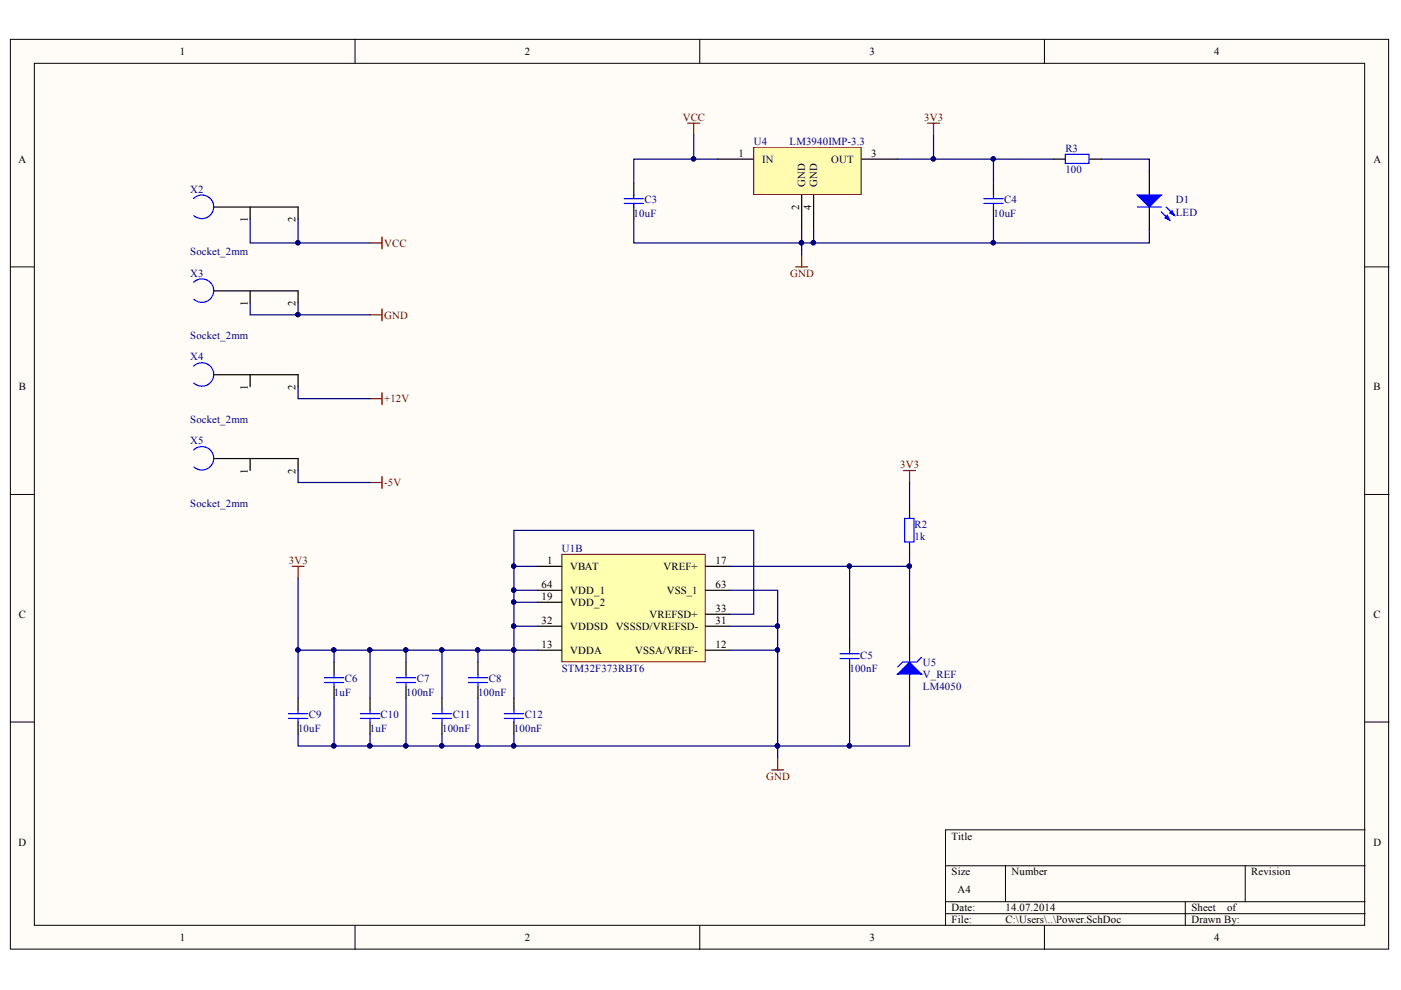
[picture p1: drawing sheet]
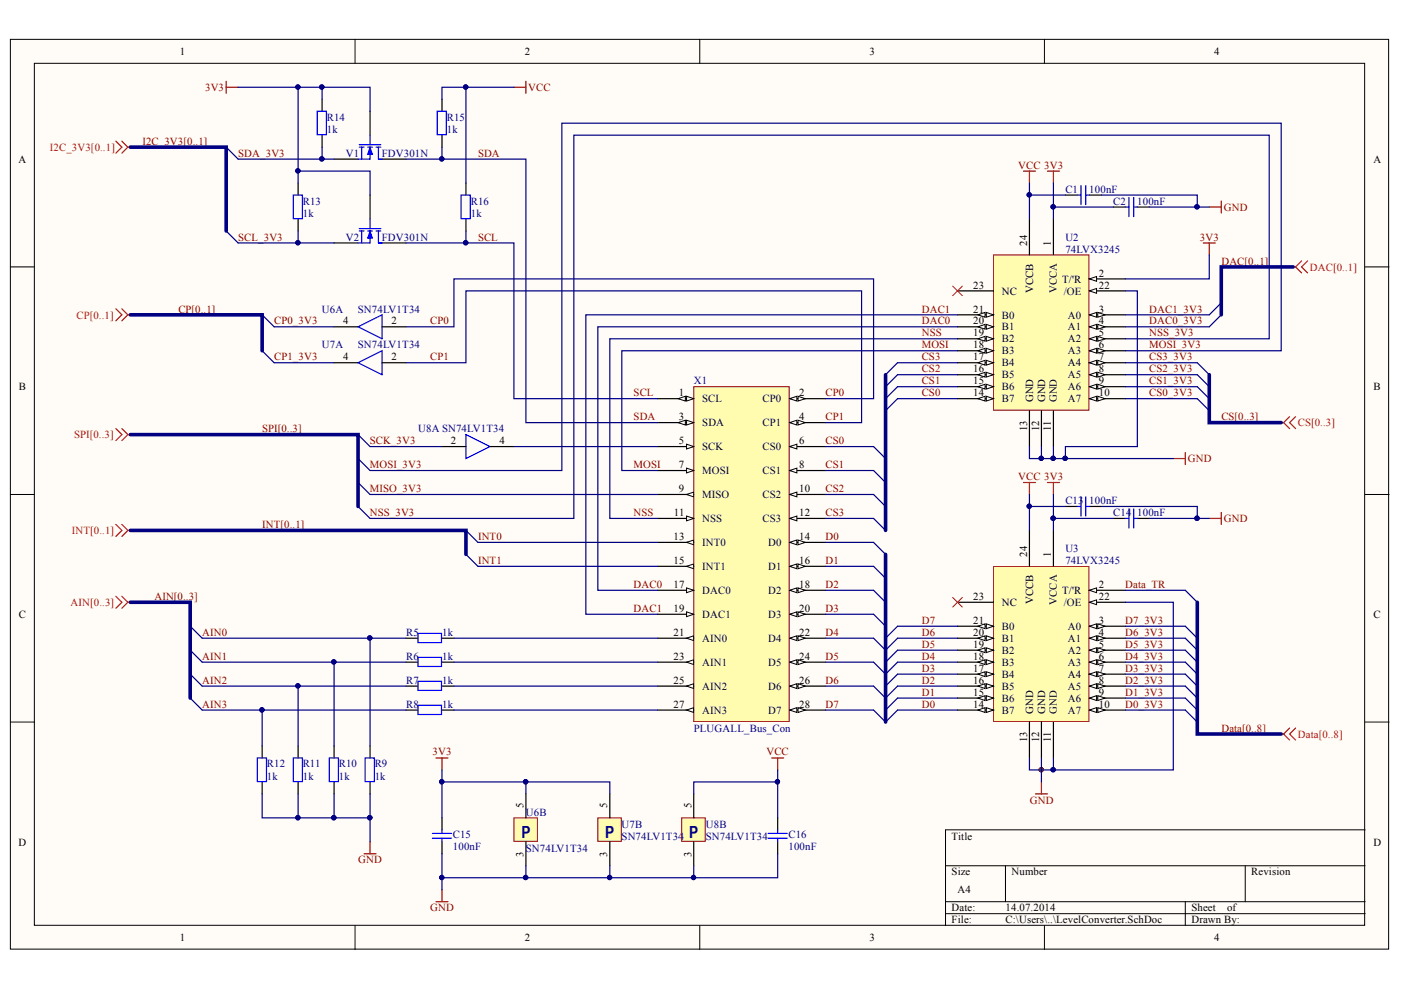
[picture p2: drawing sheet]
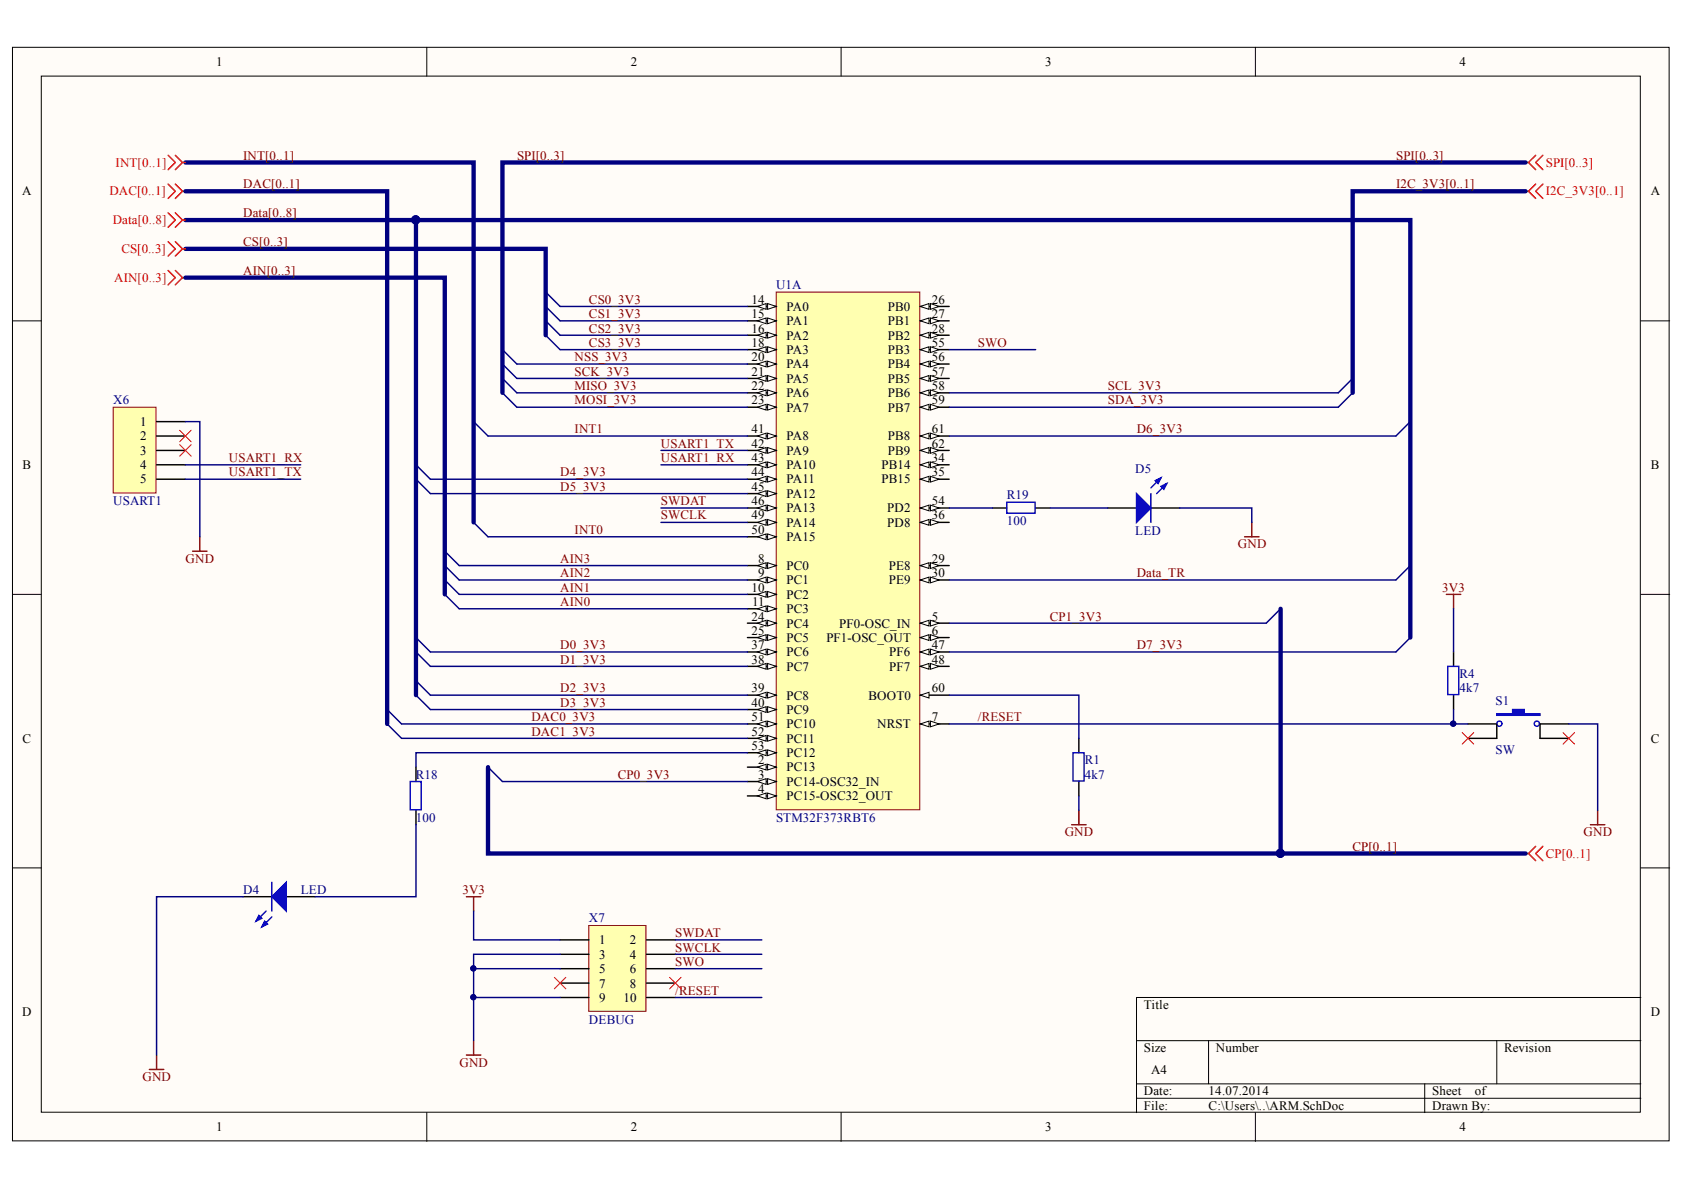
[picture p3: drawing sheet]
# Altium project ARM_PLUGALL.PrjPCB
3 sheets, 56 parts. Net scope: global (net labels, ports and power ports of the same name join across sheets).
Board file: PCB1.PcbDoc
Sheets:
  Power.SchDoc
  ARM.SchDoc
  LevelConverter.SchDoc

## Sheet Power.SchDoc
size A4; SheetNumber: 1; SheetTotal: 3; PageSetup: Record=PageOptions¦CenterHorizontal=True¦CenterVertical=True¦PrintScale=1.00¦XCorrection=1.00¦YCorrection=1.00¦PrintKind=0¦BorderSize=5000000¦LeftOffset=0¦BottomOffset=0¦Orientation=2¦PaperLength=1000¦PaperWidth=1000¦Scale=100¦PaperSource=7¦PrintQuality=-3¦MediaType=1¦DitherType=10¦PrintScaleMode=1¦PaperKind=A4¦PaperIndex=9

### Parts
(Parts that share a designator on the sheet are numbered #1, #2 ... from top to bottom, then left to right.)
C3  value 10uF  [0805]  (hidden comment: C)
C4  value 10uF  [0805]  (hidden comment: C)
C5  value 100nF  [0805]  (hidden comment: C)
C6  value 1uF  [0805]  (hidden comment: C)
C7  value 100nF  [0805]  (hidden comment: C)
C8  value 100nF  [0805]  (hidden comment: C)
C9  value 10uF  [0805]  (hidden comment: C)
C10  value 1uF  [0805]  (hidden comment: C)
C11  value 100nF  [0805]  (hidden comment: C)
C12  value 100nF  [0805]  (hidden comment: C)
D1  LED  [D_0603]
R2  value 1k  [R_0603]  (hidden comment: R)
R3  value 100  [R_0603]  (hidden comment: R)
U1#1  STM32F373RBT6  [STM-LQFP64_V]  (part B of 2)
U4  LM3940IMP-3.3  [SOT-223]
U5  V_REF  value LM4050  [SOT-23]
X2  Socket_2mm  [2MM_BANANA]
X3  Socket_2mm  [2MM_BANANA]
X4  Socket_2mm  [2MM_BANANA]
X5  Socket_2mm  [2MM_BANANA]

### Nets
3V3: C4.2 C6.2 C7.2 C8.1 C9.2 C10.2 C11.2 C12.2 R2.2 R3.1 U1#1.1(VBAT) U1#1.13(VDDA) U1#1.19(VDD_2) U1#1.32(VDDSD) U1#1.33(VREFSD+) U1#1.64(VDD_1) U4.3(OUT)
+12V: X4.2
-5V: X5.2
GND: C3.1 C4.1 C5.1 C6.1 C7.1 C8.2 C9.1 C10.1 C11.1 C12.1 D1.2(K) U1#1.12(VSSA/VREF-) U1#1.31(VSSSD/VREFSD-) U1#1.63(VSS_1) U4.2(GND) U4.4(GND) U5.2(A) X3.1 X3.2
VCC: C3.2 U4.1(IN) X2.1 X2.2
NetC5_2: C5.2 R2.1 U1#1.17(VREF+) U5.1(K)
NetD1_1: D1.1(A) R3.2

Not connected (* = marked no-connect by the designer): X4 1; X5 1

## Sheet ARM.SchDoc
size A4; Date: 14.07.2014; DrawnBy: Noah Huetter; SheetNumber: 3; SheetTotal: 3; PageSetup: Record=PageOptions¦CenterHorizontal=True¦CenterVertical=True¦PrintScale=1.00¦XCorrection=1.00¦YCorrection=1.00¦PrintKind=0¦BorderSize=5000000¦LeftOffset=0¦BottomOffset=0¦Orientation=2¦PaperLength=1000¦PaperWidth=1000¦Scale=100¦PaperSource=7¦PrintQuality=-3¦MediaType=1¦DitherType=10¦PrintScaleMode=1¦PaperKind=A4¦PaperIndex=9

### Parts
(Parts that share a designator on the sheet are numbered #1, #2 ... from top to bottom, then left to right.)
D4  LED  [D_0603]
D5  LED  [D_0603]
R1  value 4k7  [R_0603]  (hidden comment: R)
R4  value 4k7  [R_0603]  (hidden comment: R)
R18  value 100  [R_0603]  (hidden comment: R)
R19  value 100  [R_0603]  (hidden comment: R)
S1  SW  [SW_4x4x1.5]
U1#2  STM32F373RBT6  [STM-LQFP64_V]  (part A of 2)
X6  Header 5H  [HDR1X5H]
X7  SWD  [4448.0054]

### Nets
3V3: R4.2 X7.1(VCC)
GND: D4.2(K) D5.2(K) R1.1 S1.2 X6.1 X7.3(GND) X7.5(GND) X7.9(GNDDetect)
/RESET: R4.1 S1.1 U1#2.7(NRST) X7.10(/RESET)
AIN0: U1#2.11(PC3)
AIN1: U1#2.10(PC2)
AIN2: U1#2.9(PC1)
AIN3: U1#2.8(PC0)
CP0_3V3: U1#2.3(PC14-OSC32_IN) U1#2.35(PB15)
CP1_3V3: U1#2.5(PF0-OSC_IN) U1#2.34(PB14)
CS0_3V3: U1#2.14(PA0)
CS1_3V3: U1#2.15(PA1)
CS2_3V3: U1#2.16(PA2)
CS3_3V3: U1#2.18(PA3)
D0_3V3: U1#2.37(PC6)
D1_3V3: U1#2.38(PC7)
D2_3V3: U1#2.39(PC8)
D3_3V3: U1#2.40(PC9)
D4_3V3: U1#2.44(PA11)
D5_3V3: U1#2.45(PA12)
D6_3V3: U1#2.61(PB8)
D7_3V3: U1#2.47(PF6)
DAC0_3V3: U1#2.51(PC10)
DAC1_3V3: U1#2.52(PC11)
Data_TR: U1#2.30(PE9)
INT0: U1#2.50(PA15)
INT1: U1#2.41(PA8)
MISO_3V3: U1#2.22(PA6)
MOSI_3V3: U1#2.23(PA7)
NSS_3V3: U1#2.20(PA4)
SCK_3V3: U1#2.21(PA5)
SCL_3V3: U1#2.58(PB6)
SDA_3V3: U1#2.59(PB7)
SWCLK: U1#2.49(PA14) X7.4(SWDCLK)
SWDAT: U1#2.46(PA13) X7.2(SWDIO)
SWO: U1#2.55(PB3) X7.6(SWO)
USART1_RX: U1#2.43(PA10) X6.4
USART1_TX: U1#2.42(PA9) X6.5
NetD4_1: D4.1(A) R18.1
NetD5_1: D5.1(A) R19.1
NetR1_2: R1.2 U1#2.60(BOOT0)
NetR18_2: R18.2 U1#2.53(PC12)
NetR19_2: R19.2 U1#2.54(PD2)

Not connected (* = marked no-connect by the designer): S1 3* 4*; U1#2 2(PC13) 4(PC15-OSC32_OUT) 6(PF1-OSC_OUT) 24(PC4) 25(PC5) 26(PB0) 27(PB1) 28(PB2) 29(PE8) 36(PD8) 48(PF7) 56(PB4) 57(PB5) 62(PB9); X6 2* 3*; X7 7(KEY)* 8(NC)*

### Buses and harness runs
bus AIN[0..3]
bus CP[0..1]
bus CS[0..3]
bus DAC[0..1]
bus Data[0..8]
bus I2C_3V3[0..1]
bus INT[0..1]
bus SPI[0..3]

## Sheet LevelConverter.SchDoc
size A4; SheetNumber: 2; SheetTotal: 3; PageSetup: Record=PageOptions¦CenterHorizontal=True¦CenterVertical=True¦PrintScale=1.00¦XCorrection=1.00¦YCorrection=1.00¦PrintKind=0¦BorderSize=5000000¦LeftOffset=0¦BottomOffset=0¦Orientation=2¦PaperLength=1000¦PaperWidth=1000¦Scale=100¦PaperSource=7¦PrintQuality=-3¦MediaType=1¦DitherType=10¦PrintScaleMode=1¦PaperKind=A4¦PaperIndex=9

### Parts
C1  value 100nF  [0805]  (hidden comment: C)
C2  value 100nF  [0805]  (hidden comment: C)
C13  value 100nF  [0805]  (hidden comment: C)
C14  value 100nF  [0805]  (hidden comment: C)
C15  value 100nF  [0805]  (hidden comment: C)
C16  value 100nF  [0805]  (hidden comment: C)
R5  value 1k  [R_0603]  (hidden comment: R)
R6  value 1k  [R_0603]  (hidden comment: R)
R7  value 1k  [R_0603]  (hidden comment: R)
R8  value 1k  [R_0603]  (hidden comment: R)
R9  value 1k  [R_0603]  (hidden comment: R)
R10  value 1k  [R_0603]  (hidden comment: R)
R11  value 1k  [R_0603]  (hidden comment: R)
R12  value 1k  [R_0603]  (hidden comment: R)
R13  value 1k  [R_0603]  (hidden comment: R)
R14  value 1k  [R_0603]  (hidden comment: R)
R15  value 1k  [R_0603]  (hidden comment: R)
R16  value 1k  [R_0603]  (hidden comment: R)
U2  74LVX3245  [TSSOP24]
U3  74LVX3245  [TSSOP24]
U6  SN74LV1T34  [DCK]  (parts A,B of 2)
U7  SN74LV1T34  [DCK]  (parts A,B of 2)
U8  SN74LV1T34  [DCK]  (parts A,B of 2)
V1  FDV301N  [SOT-23]
V2  FDV301N  [SOT-23]
X1  PLUGALL_Bus_Con  [CON14X2]

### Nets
3V3: C2.1 C14.1 C15.2 R13.2 R14.2 U2.1(VCCA) U2.2(T/'R) U3.1(VCCA) U6.5(VCC) U7.5(VCC) V1.2(G) V2.2(G)
GND: C1.2 C2.2 C13.2 C14.2 C15.1 C16.1 R9.1 R10.1 R11.1 R12.1 U2.11(GND) U2.12(GND) U2.13(GND) U2.22(/OE) U3.11(GND) U3.12(GND) U3.13(GND) U3.22(/OE) U6.3(GND) U7.3(GND) U8.3(GND)
VCC: C1.1 C13.1 C16.2 R15.2 R16.2 U2.24(VCCB) U3.24(VCCB) U8.5(VCC)
AIN0: R5.1 R9.2
AIN1: R6.1 R10.2
AIN2: R7.1 R11.2
AIN3: R8.1 R12.2
CP0: U6.2(IN) X1.2(CP0)
CP0_3V3: U6.4(OUT)
CP1: U7.2(IN) X1.4(CP1)
CP1_3V3: U7.4(OUT)
CS0: U2.14(B7) X1.6(CS0)
CS0_3V3: U2.10(A7)
CS1: U2.15(B6) X1.8(CS1)
CS1_3V3: U2.9(A6)
CS2: U2.16(B5) X1.10(CS2)
CS2_3V3: U2.8(A5)
CS3: U2.17(B4) X1.12(CS3)
CS3_3V3: U2.7(A4)
D0: U3.14(B7) X1.14(D0)
D0_3V3: U3.10(A7)
D1: U3.15(B6) X1.16(D1)
D1_3V3: U3.9(A6)
D2: U3.16(B5) X1.18(D2)
D2_3V3: U3.8(A5)
D3: U3.17(B4) X1.20(D3)
D3_3V3: U3.7(A4)
D4: U3.18(B3) X1.22(D4)
D4_3V3: U3.6(A3)
D5: U3.19(B2) X1.24(D5)
D5_3V3: U3.5(A2)
D6: U3.20(B1) X1.26(D6)
D6_3V3: U3.4(A1)
D7: U3.21(B0) X1.28(D7)
D7_3V3: U3.3(A0)
DAC0: U2.20(B1) X1.17(DAC0)
DAC0_3V3: U2.4(A1)
DAC1: U2.21(B0) X1.19(DAC1)
DAC1_3V3: U2.3(A0)
Data_TR: U3.2(T/'R)
INT0: X1.13(INT0)
INT1: X1.15(INT1)
MISO_3V3: X1.9(MISO)
MOSI: U2.18(B3) X1.7(MOSI)
MOSI_3V3: U2.6(A3)
NSS: U2.19(B2) X1.11(NSS)
NSS_3V3: U2.5(A2)
SCK_3V3: U8.2(IN)
SCL: R16.1 V2.1(D) X1.1(SCL)
SCL_3V3: R13.1 V2.3(S)
SDA: R15.1 V1.1(D) X1.3(SDA)
SDA_3V3: R14.1 V1.3(S)
NetR5_2: R5.2 X1.21(AIN0)
NetR6_2: R6.2 X1.23(AIN1)
NetR7_2: R7.2 X1.25(AIN2)
NetR8_2: R8.2 X1.27(AIN3)
NetU8_4: U8.4(OUT) X1.5(SCK)

Not connected (* = marked no-connect by the designer): U2 23(NC)*; U3 23(NC)*

### Buses and harness runs
bus AIN[0..3]
bus CP[0..1]
bus CS[0..3]
bus DAC[0..1]
bus Data[0..8]
bus I2C_3V3[0..1]
bus INT[0..1]
bus SPI[0..3]

## Nets that join several sheets
3V3: Power (17 pins), ARM (R4.2 X7.1), LevelConverter (12 pins)
GND: Power (19 pins), ARM (8 pins), LevelConverter (21 pins)
VCC: Power (C3.2 U4.1 X2.1 X2.2), LevelConverter (8 pins)
AIN0: ARM (U1#2.11), LevelConverter (R5.1 R9.2)
AIN1: ARM (U1#2.10), LevelConverter (R6.1 R10.2)
AIN2: ARM (U1#2.9), LevelConverter (R7.1 R11.2)
AIN3: ARM (U1#2.8), LevelConverter (R8.1 R12.2)
CP0_3V3: ARM (U1#2.3 U1#2.35), LevelConverter (U6.4)
CP1_3V3: ARM (U1#2.5 U1#2.34), LevelConverter (U7.4)
CS0_3V3: ARM (U1#2.14), LevelConverter (U2.10)
CS1_3V3: ARM (U1#2.15), LevelConverter (U2.9)
CS2_3V3: ARM (U1#2.16), LevelConverter (U2.8)
CS3_3V3: ARM (U1#2.18), LevelConverter (U2.7)
D0_3V3: ARM (U1#2.37), LevelConverter (U3.10)
D1_3V3: ARM (U1#2.38), LevelConverter (U3.9)
D2_3V3: ARM (U1#2.39), LevelConverter (U3.8)
D3_3V3: ARM (U1#2.40), LevelConverter (U3.7)
D4_3V3: ARM (U1#2.44), LevelConverter (U3.6)
D5_3V3: ARM (U1#2.45), LevelConverter (U3.5)
D6_3V3: ARM (U1#2.61), LevelConverter (U3.4)
D7_3V3: ARM (U1#2.47), LevelConverter (U3.3)
DAC0_3V3: ARM (U1#2.51), LevelConverter (U2.4)
DAC1_3V3: ARM (U1#2.52), LevelConverter (U2.3)
Data_TR: ARM (U1#2.30), LevelConverter (U3.2)
INT0: ARM (U1#2.50), LevelConverter (X1.13)
INT1: ARM (U1#2.41), LevelConverter (X1.15)
MISO_3V3: ARM (U1#2.22), LevelConverter (X1.9)
MOSI_3V3: ARM (U1#2.23), LevelConverter (U2.6)
NSS_3V3: ARM (U1#2.20), LevelConverter (U2.5)
SCK_3V3: ARM (U1#2.21), LevelConverter (U8.2)
SCL_3V3: ARM (U1#2.58), LevelConverter (R13.1 V2.3)
SDA_3V3: ARM (U1#2.59), LevelConverter (R14.1 V1.3)
